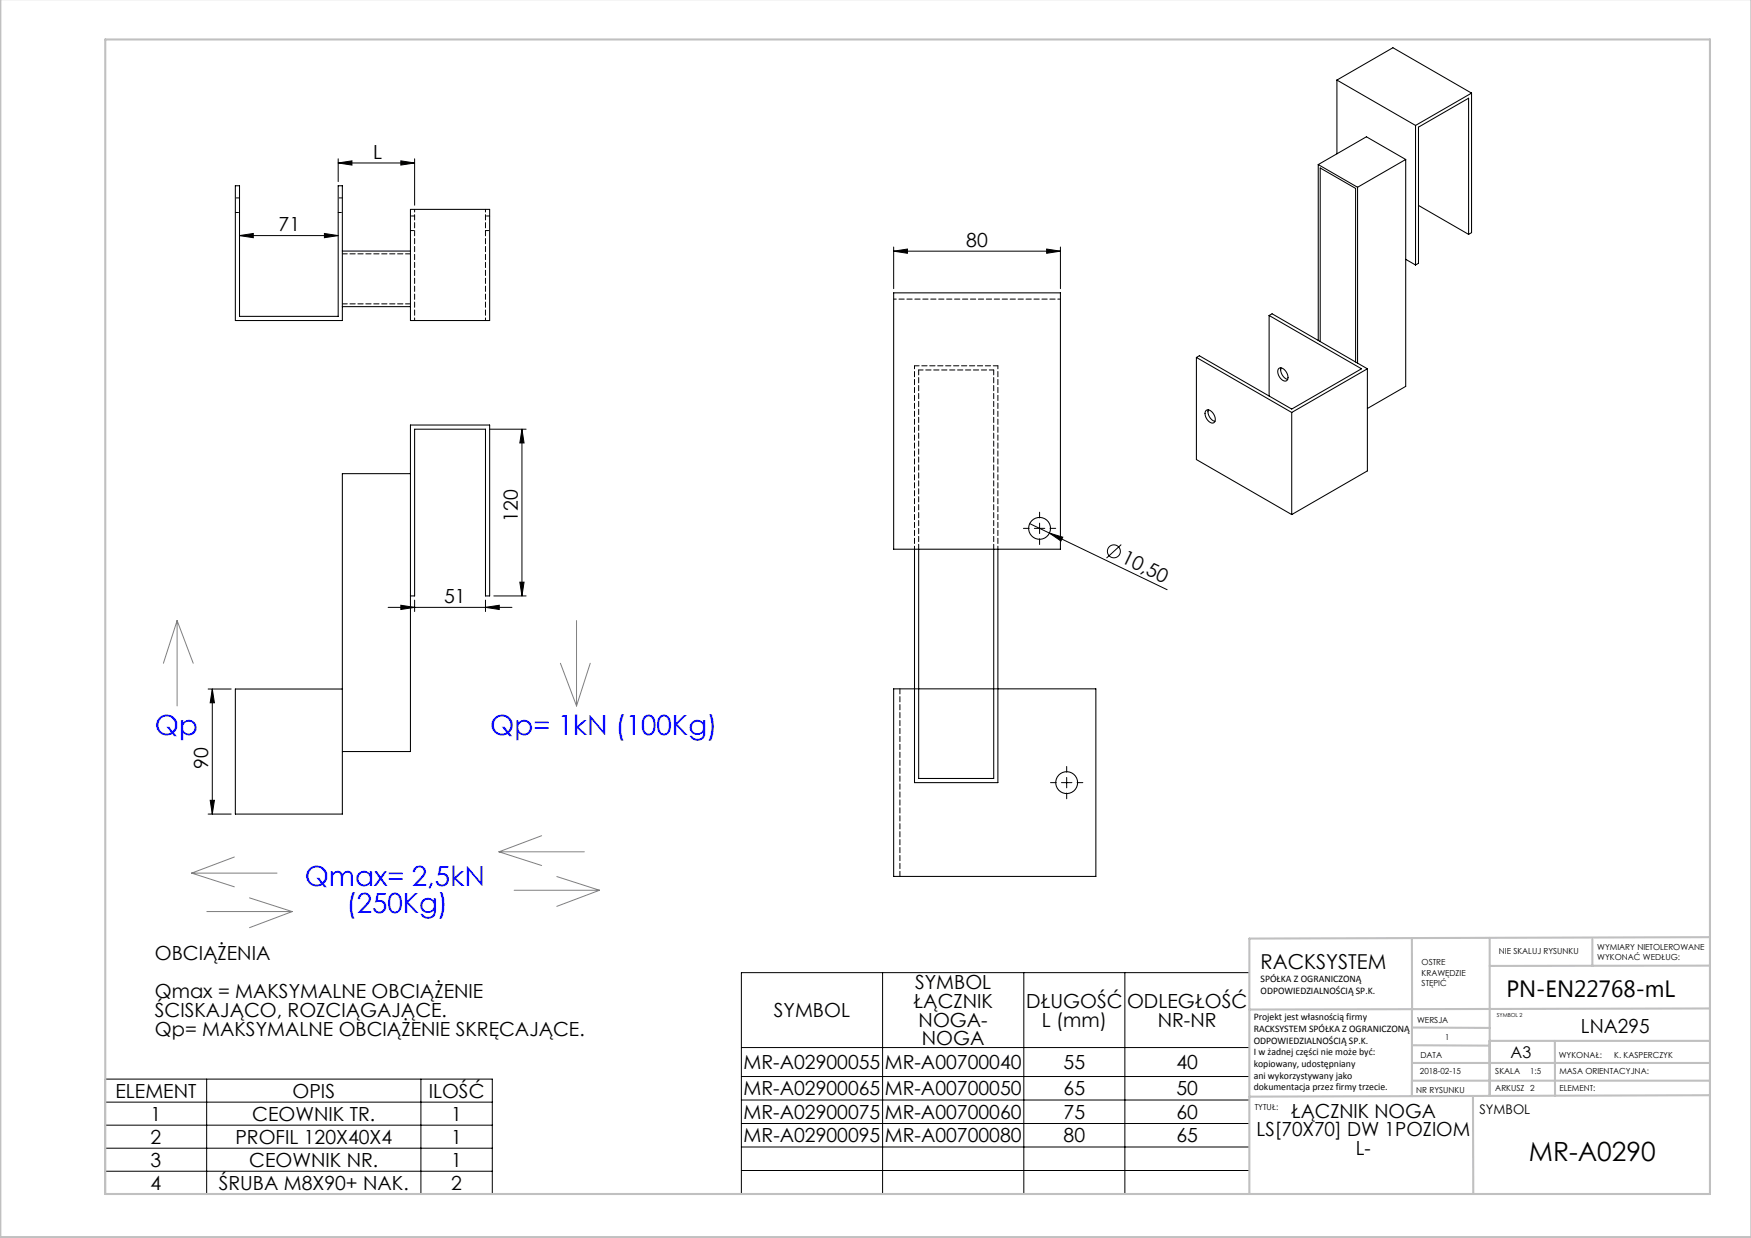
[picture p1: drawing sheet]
<svg xmlns="http://www.w3.org/2000/svg" width="420mm" height="297mm" viewBox="0 0 420 297" stroke-linecap="round" stroke-linejoin="round" font-family="sans-serif">
<g fill="none" stroke="#000" stroke-width=".24">
<path d="M81.1 39.1l3.3-.5v1zM81.1 38.1v5.5M81.1 39.1h18.4M96.1 38.6l3.4 .5-3.4 .5zM99.5 38.1v11.1M57.5 56.5l3.3-.5v1zM57.5 56.5h23.6M77.8 56l3.3 .5-3.3 .5zM214.4 59.3v10M251.1 59.7l3.3 .6-3.3 .5zM254.4 59.3v10M214.4 60.3l3.3-.6v1.1z"/>
<path d="M214.4 60.3h40M117.5 103h8.7M125.2 103v40M125.2 103l.5 3.3h-1zM124.7 139.7h1l-.5 3.3zM247 125.6l32.9 15.9M248.1 126.8h2.5M249.4 125.5v2.5M251.7 127.9l3.2 1-.4 .9zM268.9 130.6l-3.5 3.3M93.1 145.7h29.7M96.1 145.2l3.4 .5-3.4 .5z"/>
<path d="M99.5 144v2.7M116.5 145.7l3.3-.5v1zM116.5 144v2.7M118.5 143h7.7M49.9 165.3h5.6M50.9 165.3l.5 3.3h-1zM50.9 165.3v30M49.9 195.3h5.6M50.4 192h1l-.5 3.3zM254.6 187.8h2.5M255.9 186.5v2.5M177.8 233.3h121.9v53.1h-121.9z"/>
<path d="M211.7 233.3v53.1M245.6 233.3v53.1M269.8 233.3v53.1M25.2 258.9h92.9v27.5h-92.9zM49.6 258.9v27.5M101 258.9v27.5M177.8 251.3h121.9M177.8 258.3h121.9M25.2 264.4h92.9M25.2 269.9h92.9M25.2 275.5h92.9M177.8 263.9h121.9"/>
<path d="M177.8 269.5h121.9M177.8 275.2h121.9M25.2 281h92.9M177.8 280.8h121.9"/>
<circle cx="267.2" cy="132.3" r="1.56"/>
</g>
<path d="M246.9 126.8h-1.4M249.4 124.3v-1.4M249.4 129.3v1.3M251.9 126.8h1.3M253.4 187.8h-1.4M255.9 185.3v-1.4M255.9 190.3v1.3M258.4 187.8h1.3" fill="none" stroke="#000" stroke-width=".24" stroke-dasharray="15.2 1.3 1.3 1.3"/>
<g fill="none" stroke="#808080" stroke-width=".24">
<path d="M42.5 148.9v20.5M42.5 148.9l-3.3 10.2M42.5 148.9l3.8 10.2M134.4 159.1l3.9 10.3M138.3 148.9v20.5M141.6 159.1l-3.3 10.3M46 209.5h20.4M46 209.5l10.2 3.3M49.6 218.7h20.5M56.2 205.6l-10.2 3.9M59.8 215.4l10.3 3.3M70.1 218.7l-10.3 3.9"/>
<path d="M119.7 204.4h20.5M119.7 204.4l10.2 3.2M123.3 213.6h20.5M129.9 200.5l-10.2 3.9M133.6 210.3l10.2 3.3M143.8 213.6l-10.2 3.8"/>
</g>
<g fill="none" stroke="#c0c0c0" stroke-width=".5">
<path d="M.1 -.1v296.9h419.9M25.2 9.5h385v276.9h-385zM338.7 225.2v37.8M357.3 225v37.9v-13.2M382 225.4v6.3M410.1 224.8l-110.4 .4v61.2M410.1 231.7h-52.8M338.7 259.3h71.5M338.7 255h71.5M338.7 250.8l18.6 .1M338.7 246.5l18.6 .1M357.3 249.7h52.9"/>
<path d="M373 249.7v13.2M410.1 241.9l-110.4 .3M353.3 262.9l.1 23.5M410.2 262.7l-110.5 .4"/>
</g>
<g fill="#000">
<path d="M251.7 127.9l3.2 1-.4 .9z"/>
<path d="M251.1 59.7l3.3 .6-3.3 .5zM214.4 60.3l3.3-.6v1.1z"/>
<path d="M125.2 103l.5 3.3h-1zM124.7 139.7h1l-.5 3.3zM50.9 165.3l.5 3.3h-1zM50.4 192h1l-.5 3.3z"/>
<path d="M96.1 145.2l3.4 .5-3.4 .5zM116.5 145.7l3.3-.5v1zM81.1 39.1l3.3-.5v1zM96.1 38.6l3.4 .5-3.4 .5zM57.5 56.5l3.3-.5v1zM77.8 56l3.3 .5-3.3 .5z"/>
</g>
<g fill="none" stroke="#000" stroke-width=".25">
<path d="M320.7 19.2v17.7M320.7 19.2l18.8 10.9M320.7 19.2l13.4-7.7 18.9 10.8M316.2 39.5l9.4 5.4M316.2 39.5v42.2M337.2 38.3l-11.6 6.6M337.2 38.3l-9.5-5.5-11.5 6.7M337.2 38.3v54.4l-9.2 5.3M339.5 30.1v33.5M353 22.3l-13.5 7.8M353 22.3v33.5l-.7 .4M56.5 44.6h1v31.3h23.6v-31.3h1v32.3h-25.6z"/>
<path d="M98.5 50.2h19v26.7h-19zM325.6 44.9v42.2M340.2 49.3l12.1 6.9M352.3 56.2v-32.6l-12.1 6.9v32.7l-.7 .4M82.1 73.6h16.4M82.1 60.2h16.4M214.4 70.3h40v61.5h-40zM304.4 75.7l22.2 12.8-16.8 9.6-22.1-12.8-.7 .5M304.4 75.7l.7-.4 22.9 13.2M304.4 75.7v19.3M337.2 62.2l2.3 1.4M287 85.8v24.5l22.8 13.1"/>
<path d="M287 85.8l22.8 13.2M289.2 98.6a1.09 1.09 0 0 1 1.7 .4l.6 1.2a.88 .88 0 0 1-.4 1.2 .88 .88 0 0 1-1.1-.3l-.6-.7-.3-.8zM289.8 98.3a2.43 2.43 0 0 0 1.6 2.8M306.6 88.5a1.09 1.09 0 0 1 1.7 .5l.6 1.2a.88 .88 0 0 1-.3 1.2 .88 .88 0 0 1-1.2-.4l-.6-.7-.3-.8zM307.3 88.2a2.43 2.43 0 0 0 1.6 2.8M309.8 99v24.4M316.7 81.9v-41.6l8.5 4.9v41.6M328 88.5l-18.2 10.5M328 88.5v24.5l-18.2 10.4M98.5 113.6h-16.4v81.7h-25.6v-30h25.6M219.4 131.8v56h20v-56M220.4 131.8v55h18v-55"/>
<path d="M98.5 143h1v-40h17v40h1v-41h-19v78.3h-16.4M219.4 165.3h-5v45h48.5v-45h-23.5M220.4 165.3h18"/>
<circle cx="249.4" cy="126.8" r="2.62"/>
<circle cx="255.9" cy="187.8" r="2.63"/>
</g>
<path d="M99.5 50.2v26.7M116.5 50.2v26.7M254.4 71.8h-40" fill="none" stroke="#000" stroke-width=".24" stroke-dasharray="1.3 .6" stroke-dashoffset=".6"/>
<path d="M56.5 51h1M57.5 47.5h-1M81.1 51h1M82.1 47.5h-1M98.5 55.3h1M99.5 51.8h-1M116.5 55.3h1M117.5 51.8h-1M239.4 87.8v44M219.4 131.8v-44M219.4 165.3h1M238.4 165.3h1" fill="none" stroke="#000" stroke-width=".24" stroke-dasharray="1.3 .6" stroke-dashoffset=".5"/>
<path d="M215.9 165.3v45" fill="none" stroke="#000" stroke-width=".24" stroke-dasharray="1.3 .6"/>
<path d="M219.4 87.8h20M220.4 88.8h18" fill="none" stroke="#000" stroke-width=".24" stroke-dasharray="1.3 .6" stroke-dashoffset=".2"/>
<path d="M82.1 60.9h16.4M82.1 72.9h16.4M238.4 88.8v43M220.4 131.8v-43" fill="none" stroke="#000" stroke-width=".24" stroke-dasharray="1.3 .6" stroke-dashoffset=".1"/>
<g font-size="6.7" fill="#00f">
<text x="37.1" y="176.3">Qp</text>
<text x="117.6" y="176.3">Qp= 1kN (100Kg)</text>
<text x="73.1" y="212.6">Qmax= 2,5kN</text>
<text x="83.1" y="219">(250Kg)</text>
</g>
<text font-size="6.3" x="366.7" y="278.5">MR-A0290</text>
<text font-size="5.6" x="361.3" y="239.1">PN-EN22768-mL</text>
<text font-size="4.9" x="302.4" y="232.4">RACKSYSTEM</text>
<g font-size="4.7">
<text x="89.5" y="38.1">L</text>
<text x="66.8" y="55.5">71</text>
<text x="231.8" y="59.2">80</text>
<text x="124.2" y="125.1" transform="rotate(-90 124.2 125.1)">120</text>
<text x="268.8" y="134.9" transform="rotate(26 268.8 134.9)">10,50</text>
<text x="106.5" y="144.7">51</text>
<text x="49.9" y="184.5" transform="rotate(-90 49.9 184.5)">90</text>
<text x="37.1" y="230.3">OBCIĄŻENIA</text>
<text x="37.1" y="239.4">Qmax = MAKSYMALNE OBCIĄŻENIE</text>
<text x="219.5" y="237.2">SYMBOL</text>
<text x="37.1" y="243.9">ŚCISKAJĄCO, ROZCIĄGAJĄCE.</text>
<text x="185.6" y="244">SYMBOL</text>
<text x="219.1" y="241.8">ŁĄCZNIK</text>
<text x="246.1" y="241.8">DŁUGOŚĆ</text>
<text x="270.3" y="241.8">ODLEGŁOŚĆ</text>
<text x="37.1" y="248.5">Qp= MAKSYMALNE OBCIĄŻENIE SKRĘCAJĄCE.</text>
<text x="220.3" y="246.3">NOGA-</text>
<text x="221.1" y="250.8">NOGA</text>
<text x="249.9" y="246.3">L (mm)</text>
<text x="277.7" y="246.3">NR-NR</text>
<text x="379.2" y="247.8">LNA295</text>
<text x="178.4" y="256.5">MR-A02900055</text>
<text x="212.2" y="256.5">MR-A00700040</text>
<text x="255.1" y="256.5">55</text>
<text x="282.2" y="256.5">40</text>
<text x="27.7" y="263.3">ELEMENT</text>
<text x="70.2" y="263.3">OPIS</text>
<text x="102.8" y="263.3">ILOŚĆ</text>
<text x="178.4" y="262.8">MR-A02900065</text>
<text x="212.2" y="262.8">MR-A00700050</text>
<text x="255.1" y="262.8">65</text>
<text x="282.2" y="262.8">50</text>
<text x="36.1" y="268.9">1</text>
<text x="60.5" y="268.9">CEOWNIK TR.</text>
<text x="108.2" y="268.9">1</text>
<text x="178.4" y="268.4">MR-A02900075</text>
<text x="212.2" y="268.4">MR-A00700060</text>
<text x="255.1" y="268.4">75</text>
<text x="282.2" y="268.4">60</text>
<text x="309.6" y="268.1">ŁĄCZNIK NOGA</text>
<text x="36.1" y="274.4">2</text>
<text x="56.5" y="274.4">PROFIL 120X40X4</text>
<text x="108.2" y="274.4">1</text>
<text x="178.4" y="274">MR-A02900095</text>
<text x="212.2" y="274">MR-A00700080</text>
<text x="255.1" y="274">80</text>
<text x="282.2" y="274">65</text>
<text x="301.4" y="272.6">LS[70X70] DW 1POZIOM</text>
<text x="36.1" y="279.9">3</text>
<text x="59.8" y="279.9">CEOWNIK NR.</text>
<text x="108.2" y="279.9">1</text>
<text x="325.2" y="277.1">L-</text>
<text x="36.1" y="285.4">4</text>
<text x="52.5" y="285.4">ŚRUBA M8X90+ NAK.</text>
<text x="108.2" y="285.4">2</text>
</g>
<text font-size="3.9" x="362.3" y="253.8">A3</text>
<text font-size="3.2" x="354.9" y="267.2">SYMBOL</text>
<g font-size="2.4">
<text x="302.4" y="235.6">SPÓŁKA Z OGRANICZONĄ</text>
<text x="302.4" y="238.4">ODPOWIEDZIALNOŚCIĄ SP.K.</text>
<text x="300.7" y="244.7">Projekt jest własnością firmy</text>
<text x="300.7" y="247.5">RACKSYSTEM SPÓŁKA Z OGRANICZONĄ</text>
<text x="300.7" y="250.3">ODPOWIEDZIALNOŚCIĄ SP.K.</text>
<text x="300.7" y="253.1">I w żadnej części nie może być:</text>
<text x="300.7" y="256">kopiowany, udostępniany</text>
<text x="300.7" y="258.8">ani wykorzystywany jako</text>
<text x="300.7" y="261.6">dokumentacja przez firmy trzecie.</text>
</g>
<g font-size="2">
<text x="383.1" y="227.9">WYMIARY NIETOLEROWANE</text>
<text x="341" y="231.6">OSTRE</text>
<text x="359.5" y="228.9">NIE SKALUJ RYSUNKU</text>
<text x="383.1" y="230.4">WYKONAĆ WEDŁUG:</text>
<text x="341" y="234.1">KRAWĘDZIE</text>
<text x="341" y="236.6">STĘPIĆ</text>
<text x="339.9" y="245.4">WERSJA</text>
<text x="346.6" y="249.5">1</text>
<text x="340.6" y="257.7">2018-02-15</text>
<text x="340.7" y="253.8">DATA</text>
<text x="358.7" y="257.7">SKALA</text>
<text x="367" y="257.7">1:5</text>
<text x="373.9" y="253.8">WYKONAŁ:</text>
<text x="374.1" y="257.7">MASA ORIENTACYJNA:</text>
<text x="387.2" y="253.8">K. KASPERCZYK</text>
<text x="339.7" y="262.3">NR RYSUNKU</text>
<text x="358.7" y="261.7">ARKUSZ 2</text>
<text x="374.1" y="261.7">ELEMENT:</text>
<text x="301" y="266.4">TYTUŁ:</text>
</g>
<text font-size="1.3" x="359" y="244">SYMBOL 2</text>
</svg>
